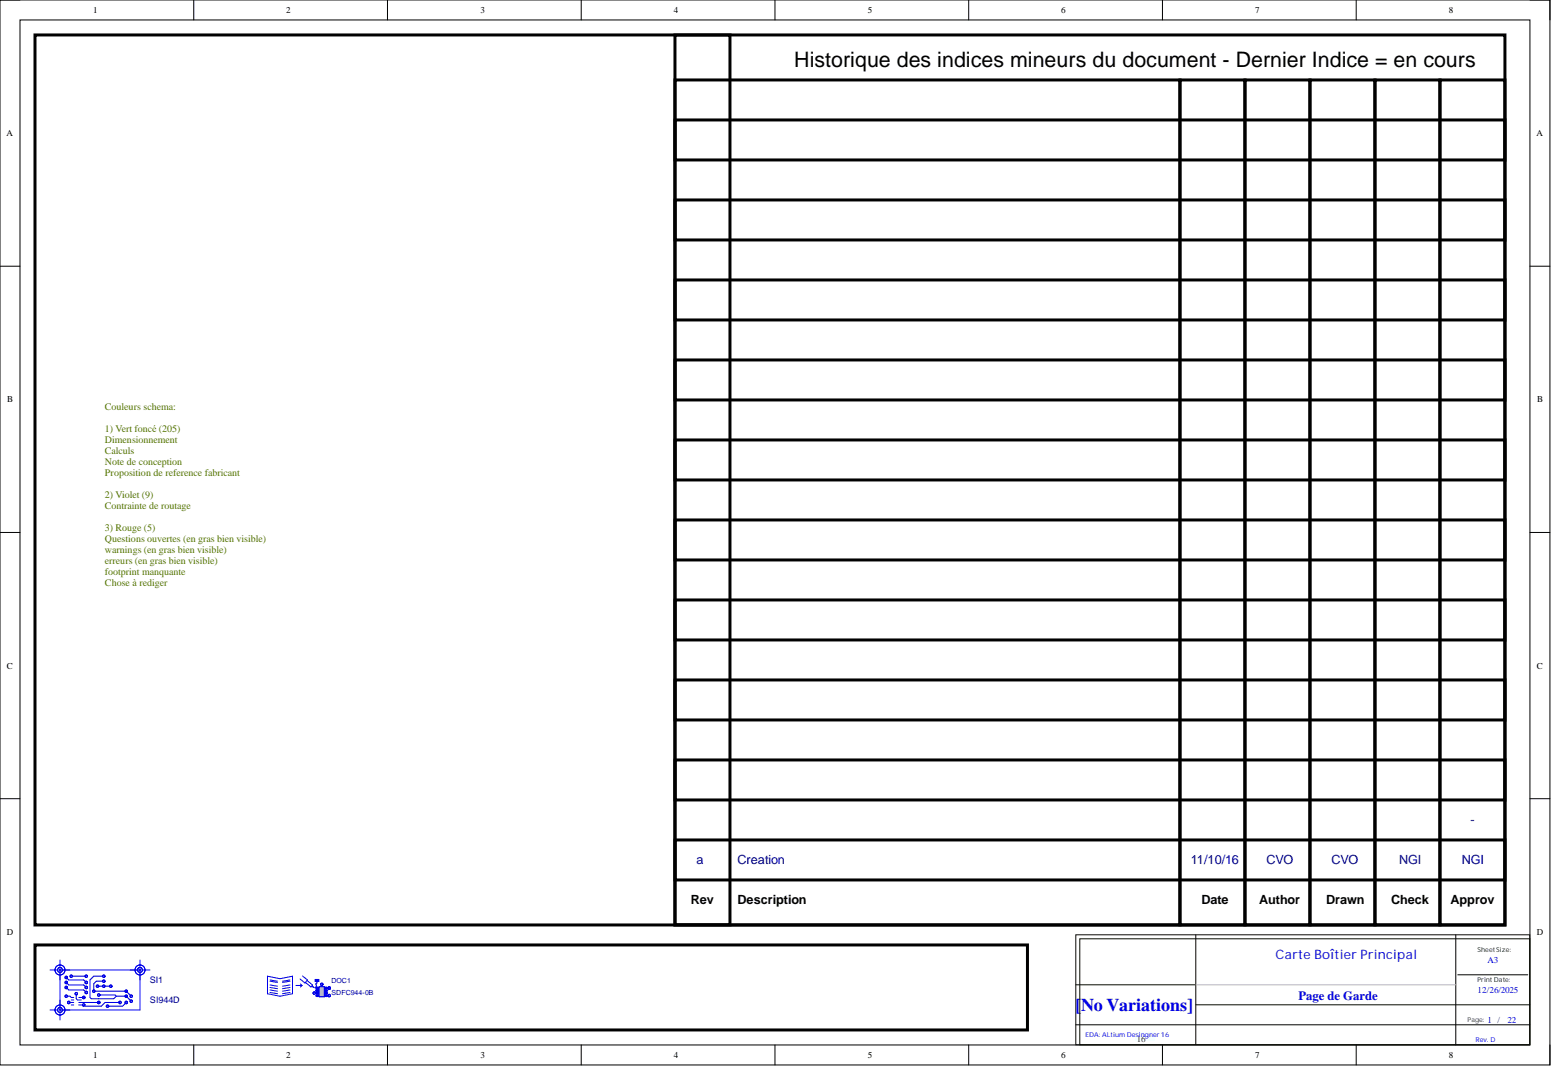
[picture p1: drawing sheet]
<svg xmlns="http://www.w3.org/2000/svg" width="393mm" height="271mm" viewBox="0 0 393 271" stroke-linecap="round" stroke-linejoin="round" font-family="sans-serif">
<g fill="none" stroke="#000" stroke-width=".25">
<path d="M0 0h392.6v269.8h-392.6zM0 0h5.1M49.1 0v5.1M98.1 0v5.1M147.2 0v5.1M196.3 0v5.1M245.4 0v5.1M294.4 0v5.1M343.5 0v5.1M387.5 0h5.1v5.1M5.1 5.1h382.4v259.6h-382.4zM0 67.4h5.1"/>
<path d="M387.5 67.4h5.1M0 134.9h5.1M387.5 134.9h5.1M0 202.4h5.1M387.5 202.4h5.1M49.1 264.7v5.1M98.1 264.7v5.1M147.2 264.7v5.1M196.3 264.7v5.1M245.4 264.7v5.1M294.4 264.7v5.1M343.5 264.7v5.1"/>
<path d="M392.6 264.7v5.1"/>
</g>
<g fill="none" stroke="#000" stroke-width=".76">
<path d="M8.9 8.9h372.3v225.4h-372.3zM171 8.9h13.9v225.4h-13.9zM171 20.3h127.9v214h-127.9zM171 30.4h210.2v10.1h-210.2zM298.9 20.3h16.4v214h-16.4zM315.3 20.3h16.5v214h-16.5zM331.8 20.3h16.4v214h-16.4zM348.2 20.3h16.5v214h-16.5zM364.7 20.3h16.5v214h-16.5zM171 50.7h210.2v10.1h-210.2zM171 70.9h210.2v10.2h-210.2zM171 91.2h210.2v10.1h-210.2z"/>
<path d="M171 111.5h210.2v10.1h-210.2zM171 131.7h210.2v10.2h-210.2zM171 152h210.2v10.1h-210.2zM171 172.3h210.2v10.1h-210.2zM171 192.5h210.2v10.2h-210.2zM171 212.8h210.2v10.1h-210.2zM8.9 239.4h251.3v21.5h-251.3z"/>
</g>
<g fill="none" stroke="#00f" stroke-width=".25">
<path d="M67.8 247.3l3.1 .7 3.2-.7v4.5l-3.2 .6-3.1-.6zM68.4 250.8l1.9 .3M68.4 250.2l1.9 .3M68.4 249.5l1.9 .4M68.4 251.4l1.9 .4M68.4 248.6l1.9 .3M68.4 248.3l1.9 .3M73.4 248.3l-1.9 .3M73.4 248.6l-1.9 .3M73.4 250.8l-1.9 .3M73.4 250.2l-1.9 .3M73.4 249.5l-1.9 .4"/>
<path d="M73.4 251.4l-1.9 .4M75 249.7h1.5M76.1 249.3l.4 .4M76.5 249.7l-.4 .4M76.6 247.3l1.3 1-.7 .7-1.2-1M77.8 248.4l1.3 1.1-.3 .6-1.4-1.2M79.1 249.8l.4 .4-.5-.3M79.6 251.6h.9M79.8 248.7h1M79.8 248.4h1M79.8 248.2h1M79.9 248.2v.5"/>
<path d="M80.3 248.7v.3l-.3 .2 .2 .6-.4 .5M80.4 248.2l-.4 .1M80.4 248.4l-.4 .1M80.5 248.3l-.3 .1M80.5 248.5l-.3 .2M80.7 248.2v.5M80.9 250h1.2v2.5h-1.2zM81.5 249.4v1.3M82.8 252.2h.6M82.8 250.3h.6"/>
<circle cx="79.6" cy="251.6" r=".32"/>
<circle cx="81.5" cy="249.4" r=".32"/>
<circle cx="83.4" cy="250.3" r=".32"/>
<circle cx="83.4" cy="252.2" r=".32"/>
</g>
<path d="M80.2 252.2h.3M80.2 251.6h.3M80.2 250.3h.3M80.2 250.9h.3M82.4 252.2h.4M82.4 251.6h.4M82.4 250.3h.4M82.4 251h.4" fill="none" stroke="#00f" stroke-width=".76"/>
<path d="M80.9 250h1.2v2.5h-1.2z" fill-rule="evenodd" fill="#c0c0c0"/>
<path d="M80.9 250h1.2v2.5h-1.2z" fill="none" stroke="#00f" stroke-width=".25"/>
<path d="M26.6 101.5h73.9v58.1h-73.9z" fill-rule="evenodd" fill="#fff"/>
<path d="M26.6 101.5h73.9v58.1h-73.9z" fill="none" stroke="#fff" stroke-width=".25"/>
<g fill="none" stroke="#00f" stroke-width=".25">
<path d="M12.7 245.7h25.3M15.2 243.2v15.2M16.8 252.4h.9l.3 .3h.7M16.8 248.9l.6 .6h3.8l.6 .7M16.8 250.2l.6 .6h3.8l.6 .6M16.8 247.6l.6 .7h3.8l.6 .6M17.4 254h1.3M18 254.6h.7M18 253.3h.7M18 247.3h3.8M19.3 251.8v1.2l.3 .3h1M19.9 254.6h1.3"/>
<path d="M19.9 254h5.1M19.9 252.7h1.3M24.7 249.9h3.3M25 252.1h4.1l.3 .3M26.3 247.3h-2.6l-.9 1v4.4l.3 .3h5.7l.6-.6M26.3 248.6h-1.9l-.7 .6v1.9h8.3l1.2 1.3M29.4 252.4h2.6l1.2 1.3M30.4 254h-3.8l-1 .9h-4.1M32 254l-1 .9h-3.8M35.5 243.2v12.7h-22.8"/>
<circle cx="15.2" cy="255.9" r=".63"/>
<circle cx="15.2" cy="245.7" r=".63"/>
<circle cx="15.2" cy="245.7" r="1.27"/>
<circle cx="15.2" cy="255.9" r="1.27"/>
<circle cx="15.2" cy="245.7" r=".64"/>
<circle cx="15.2" cy="255.9" r=".64"/>
<circle cx="16.8" cy="248.9" r=".32"/>
<circle cx="16.8" cy="252.4" r=".32"/>
<circle cx="16.8" cy="250.2" r=".32"/>
<circle cx="16.8" cy="247.6" r=".32"/>
<circle cx="17.4" cy="254" r=".32"/>
<circle cx="18" cy="247.3" r=".32"/>
<circle cx="19.3" cy="251.8" r=".32"/>
<circle cx="21.2" cy="252.7" r=".32"/>
<circle cx="21.2" cy="254.6" r=".32"/>
<circle cx="21.8" cy="248.9" r=".32"/>
<circle cx="21.8" cy="247.3" r=".32"/>
<circle cx="21.8" cy="250.2" r=".32"/>
<circle cx="21.8" cy="251.4" r=".32"/>
<circle cx="23.7" cy="251.1" r=".32"/>
<circle cx="24.7" cy="249.9" r=".32"/>
<circle cx="25" cy="252.1" r=".32"/>
<circle cx="25" cy="254" r=".32"/>
<circle cx="26.3" cy="247.3" r=".32"/>
<circle cx="26.3" cy="248.6" r=".32"/>
<circle cx="26.3" cy="249.9" r=".32"/>
<circle cx="27.2" cy="254.9" r=".32"/>
<circle cx="28.1" cy="249.9" r=".32"/>
<circle cx="30.4" cy="254" r=".32"/>
<circle cx="32" cy="251.1" r=".32"/>
<circle cx="32" cy="252.4" r=".32"/>
<circle cx="32" cy="254" r=".32"/>
<circle cx="33.2" cy="252.4" r=".32"/>
<circle cx="33.2" cy="253.7" r=".32"/>
<circle cx="35.5" cy="245.7" r=".63"/>
<circle cx="35.5" cy="245.7" r="1.27"/>
<circle cx="35.5" cy="245.7" r=".64"/>
</g>
<path d="M287.5 261.4h5v2.5h-5z" fill-rule="evenodd" fill="#f0ffff"/>
<path d="M287.5 261.4h5v2.5h-5z" fill="none" stroke="#fff" stroke-width=".25"/>
<path d="M272.5 236.8h115v27.9h-115z" fill="none" stroke="#110f0a" stroke-width=".25"/>
<path d="M273.5 237.8h114v26.9h-114zM302.9 236.8v27.9M272.5 249.5h30.4M302.9 254.6h84.6" fill="none" stroke="#080d02" stroke-width=".25"/>
<path d="M368.7 236.8v27.9M272.5 259.6h115M369.2 247h17.8" fill="none" stroke="#000" stroke-width=".25"/>
<path d="M302.9 249.5h65.8" fill="none" stroke="#beb5b2" stroke-width=".25"/>
<text font-size="5.4" x="201.2" y="17.1">Historique des indices mineurs du document - Dernier Indice = en cours</text>
<text font-size="4.6" fill="#0000bf" x="272.4" y="256.1">[No Variations]</text>
<text font-size="3.3" fill="#0000bf" x="323.1" y="243">Carte Boîtier Principal</text>
<g font-size="3.2" fill="#000080">
<text x="372.5" y="208.8">-</text>
<text x="176.4" y="219">a</text>
<text x="186.8" y="219">Creation</text>
<text x="301.6" y="219">11/10/16</text>
<text x="320.8" y="219">CVO</text>
<text x="337.3" y="219">CVO</text>
<text x="354.4" y="219">NGI</text>
<text x="370.3" y="219">NGI</text>
</g>
<g font-size="3.2">
<text x="175" y="229.1">Rev</text>
<text x="186.8" y="229.1">Description</text>
<text x="304.3" y="229.1">Date</text>
<text x="319" y="229.1">Author</text>
<text x="335.9" y="229.1">Drawn</text>
<text x="352.4" y="229.1">Check</text>
<text x="367.4" y="229.1">Approv</text>
</g>
<text font-size="3.2" fill="#0000bf" x="328.9" y="253.3">Page de Garde</text>
<g font-size="2.5" fill="#567700">
<text x="26.6" y="103.8">Couleurs schema:</text>
<text x="26.6" y="109.4">1) Vert foncé (205)</text>
<text x="26.6" y="112.1">Dimensionnement</text>
<text x="26.6" y="114.9">Calculs</text>
<text x="26.6" y="117.7">Note de conception</text>
<text x="26.6" y="120.5">Proposition de reference fabricant</text>
<text x="26.6" y="126.1">2) Violet (9)</text>
<text x="26.6" y="128.9">Contrainte de routage</text>
<text x="26.6" y="134.4">3) Rouge (5)</text>
<text x="26.6" y="137.2">Questions ouvertes (en gras bien visible)</text>
<text x="26.6" y="140">warnings (en gras bien visible)</text>
<text x="26.6" y="142.8">erreurs (en gras bien visible)</text>
<text x="26.6" y="145.6">footprint manquante</text>
<text x="26.6" y="148.4">Chose à rediger</text>
</g>
<g font-size="2.3">
<text x="23.6" y="3.3">1</text>
<text x="72.5" y="3.3">2</text>
<text x="121.7" y="3.3">3</text>
<text x="170.7" y="3.3">4</text>
<text x="219.8" y="3.3">5</text>
<text x="268.8" y="3.3">6</text>
<text x="317.9" y="3.3">7</text>
<text x="367" y="3.3">8</text>
<text x="1.7" y="34.5">A</text>
<text x="389.2" y="34.5">A</text>
<text x="1.9" y="101.9">B</text>
<text x="389.4" y="101.9">B</text>
<text x="1.8" y="169.4">C</text>
<text x="389.3" y="169.4">C</text>
<text x="1.8" y="236.9">D</text>
<text x="389.3" y="236.9">D</text>
<text x="23.6" y="268">1</text>
<text x="72.5" y="268">2</text>
<text x="121.7" y="268">3</text>
<text x="170.7" y="268">4</text>
<text x="219.8" y="268">5</text>
<text x="268.8" y="268">6</text>
<text x="317.9" y="268">7</text>
<text x="367" y="268">8</text>
</g>
<g font-size="2.3" fill="#00f">
<text x="376.8" y="244">A3</text>
<text x="374.3" y="251.6">12/26/2025</text>
<text x="376.8" y="259.2">1 /</text>
<text x="381.8" y="259.2">22</text>
</g>
<g font-size="2.3" fill="#000080">
<text x="38" y="249">SI1</text>
<text x="38" y="254.1">SI944D</text>
</g>
<text font-size="2.3" fill="#323543" x="288" y="263.9">16</text>
<g font-size="1.8" fill="#000080">
<text x="84" y="249">DOC1</text>
<text x="84" y="252.2">SDFC944-0B</text>
</g>
<text font-size="1.7" fill="#172721" x="374.3" y="241.2">SheetSize:</text>
<text font-size="1.7" fill="#001b31" x="374.3" y="248.8">Print Date:</text>
<g font-size="1.7" fill="#00f">
<text x="275" y="262.7">EDA: ALtium Desingner 16</text>
<text x="373.7" y="264">Rev. D</text>
</g>
<text font-size="1.7" fill="#323543" x="371.7" y="258.9">Page:</text>
</svg>
